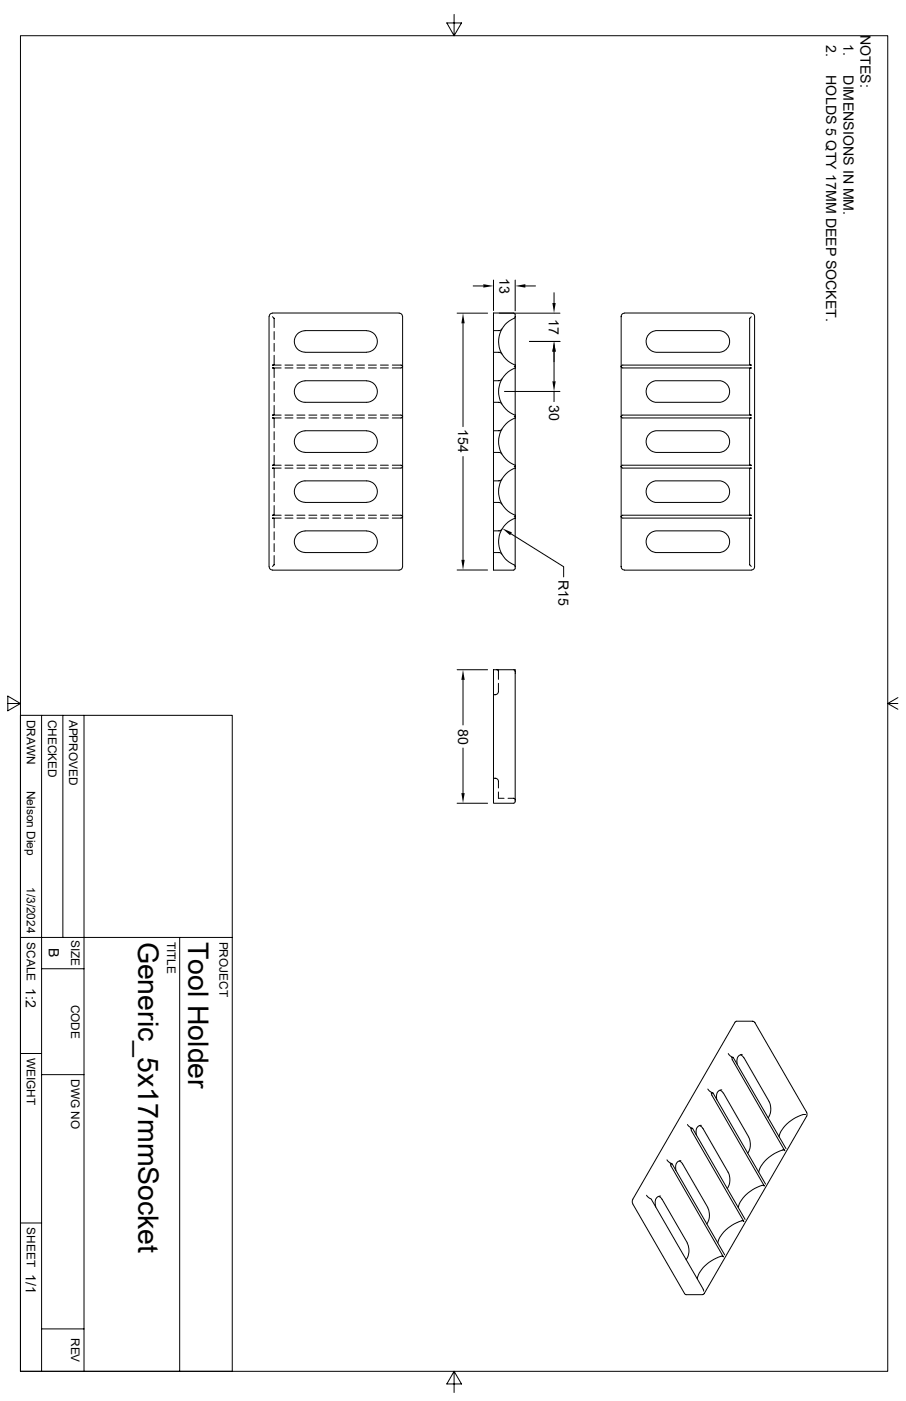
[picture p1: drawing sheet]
<svg xmlns="http://www.w3.org/2000/svg" width="279mm" height="432mm" viewBox="0 0 279 432" stroke-linecap="round" stroke-linejoin="round" font-family="sans-serif">
<g fill="none" stroke="#000" stroke-width=".31">
<path d="M6.3 11h267.5v411.7h-267.5zM140 4.4v6.6l2.3-3.9h-4.5l2.2 3.9M83 97.5v77.2M84 97.6l.5 .5v2.9M84 96.5l-.7 .3-.3 .7M84 96.5h39.1M123.1 96.5l.7 .3 .3 .7 .1 77.2-.2 .5-.9 .5h-39.1l-.7-.3-.3-.7M141 96.5h9.4M142.8 99.7v31.8M145.9 88.1h3.2M152.2 86.3v9.4M154 96.5h18.7"/>
<path d="M158.4 96.5a.86 .86 0 0 1 .5 1.1v14.9M158.4 96.5h-6.2v79.2h6.2a.86 .86 0 0 0 .5-1.1v-14.9M158.9 97.6l-.1 .3a7.8 7.8 0 0 0-5 7.3 7.8 7.8 0 0 0 5.1 7.3M158.9 86.3v9.5M162 88.1h3.1M170.9 90.2v3.2M192.6 96.5a1.18 1.18 0 0 0-1 1.6v14.8M192.6 96.5h39.1M231.7 96.5l.7 .3 .3 .7-.1 77.7-.9 .5h-39.1a1.24 1.24 0 0 1-1-1.6v-14.8M231.7 97.6l-.5 .6v14.2l.5 .1h-39.8l-.3 .4M84.5 109.5v2.9l-.5 .1h2.7M84.5 105.8v2.5"/>
<path d="M84.5 102.2v2.4M84.5 117.6v2.5M86.7 113.4h-2.7l.5 .2v2.8M87.9 112.5h2.4M87.9 113.4h2.4M91.6 112.5h2.4M91.6 113.4h2.4M91.7 102.9l1.3-.8 1.1-.2h19a3.3 3.3 0 0 1 3.3 3.3 3.3 3.3 0 0 1-3.3 3.3h-19a3.3 3.3 0 0 1-3.1-2 3.3 3.3 0 0 1 .7-3.6zM94.1 117.3h19M95.2 112.5h2.5M95.3 113.4h2.4M98.9 112.5h2.5"/>
<path d="M98.9 113.4h2.5M102.6 112.5h2.5M102.6 113.4h2.5M106.3 112.5h2.4M106.3 113.4h2.4M109.9 112.5h2.5M109.9 113.4h2.5M113.1 117.4a3.3 3.3 0 0 1 3.3 3.3 3.3 3.3 0 0 1-3.3 3.3h-19a3.3 3.3 0 0 1-3.3-3.3 3.3 3.3 0 0 1 3.3-3.3M113.6 112.5h2.5M113.6 113.4h2.5M117.3 112.5h2.5M117.3 113.4h2.5"/>
<path d="M121 112.5h2.8l.3 .4M124.1 112.9h.1M124.1 112.9l-.4 .5h-2.7M152.2 108.6h1.9l.7 .5M154.8 116.8l-.9 .5h-1.7M154.8 101.4l-.7 .5h-1.9M158.6 112.9h.3M158.9 113.4a7.7 7.7 0 0 0-5.1 7.3 7.7 7.7 0 0 0 5.1 7.3M158.9 112.5v.4M158.9 112.9v.5M158.9 113.4v15M163.3 105.2h9.4"/>
<path d="M170.9 108.4v9.1M191.6 112.9v15.5M191.6 112.9h.1M191.6 112.9l.4 .5h39.7l-.5 .2v14.2l.5 .1h-39.7l-.4 .5M200.2 118.4a3.1 3.1 0 0 1 2.4-1.1h19.1a3.3 3.3 0 0 1 3.3 3.4 3.3 3.3 0 0 1-3.3 3.3h-19.1a3.3 3.3 0 0 1-3.1-2 3.3 3.3 0 0 1 .7-3.6zM200.2 102.9a3.4 3.4 0 0 1 2.4-1h19.1a3.3 3.3 0 0 1 3.3 3.3 3.3 3.3 0 0 1-3.3 3.4h-19.1a3.3 3.3 0 0 1-3.1-2.1 3.3 3.3 0 0 1 .7-3.6zM84.5 136.7v2.4M84.5 133.1v2.4M84.5 125v2.8l-.5 .1h2.7M84.5 121.3v2.4M86.7 128.8h-2.7l.5 .2v2.8M87.9 128.8h2.4"/>
<path d="M87.9 127.9h2.4M91.6 128.8h2.4M91.6 127.9h2.4M94.1 139.4a3.3 3.3 0 0 1-3.3-3.3 3.3 3.3 0 0 1 3.3-3.3h19a3.3 3.3 0 0 1 3.3 3.3 3.3 3.3 0 0 1-3.3 3.3M94.1 139.4h19M95.3 128.8h2.4M95.3 127.9h2.4M98.9 128.8h2.5M98.9 127.9h2.5M102.6 128.8h2.5M102.6 127.9h2.5M106.3 128.8h2.4"/>
<path d="M106.3 127.9h2.4M109.9 128.8h2.5M109.9 127.9h2.5M113.6 128.8h2.5M113.6 127.9h2.5M117.3 128.8h2.5M117.3 127.9h2.5M121 127.9h2.7l.4 .5M124.1 128.4h.1M124.1 128.4l-.3 .4h-2.8M152.2 139.4h1.9l.7 .6M152.2 124h1.7l.9 .5"/>
<path d="M154.8 132.2l-.7 .6h-1.9M155.6 120.7h17.1M158.6 128.4h.3M158.9 128.8a7.7 7.7 0 0 0-5.1 7.3 7.7 7.7 0 0 0 5.1 7.3M158.9 128.4v.4M158.9 128.8v14.6M170.9 120.7v3.1M191.6 128.4v15.4M191.6 128.4h.1M191.6 128.4l.3 .4h39.8l-.5 .2v14.2l.5 .2h-39.8l-.3 .4M200.2 133.7a3.4 3.4 0 0 1 2.4-.9h19.1a3.3 3.3 0 0 1 3.3 3.3 3.3 3.3 0 0 1-3.3 3.3h-19.1a3.3 3.3 0 0 1-3.1-2 3.3 3.3 0 0 1 .7-3.7zM84.5 155.8v2.8l-.5 .2h2.7"/>
<path d="M84.5 152.1v2.5M84.5 148.5v2.4M84.5 140.4v2.8l-.5 .2h2.7M86.7 159.7h-2.7l.5 .2v2.8M86.7 144.3h-2.7l.5 .1v2.8M87.9 159.7h2.4M87.9 158.8h2.4M87.9 144.3h2.4M87.9 143.4h2.4M91.6 159.7h2.4M91.6 158.8h2.4M91.6 144.3h2.4"/>
<path d="M91.6 143.4h2.4M94.1 154.9h19M95.2 159.7h2.5M95.3 158.8h2.4M95.3 144.3h2.4M95.3 143.4h2.4M98.9 159.7h2.5M98.9 158.8h2.5M98.9 144.3h2.5M98.9 143.4h2.5M102.6 159.7h2.5M102.6 158.8h2.5"/>
<path d="M102.6 144.3h2.5M102.6 143.4h2.5M106.3 159.7h2.4M106.3 158.8h2.4M106.3 144.3h2.4M106.3 143.4h2.4M109.9 159.7h2.5M109.9 158.8h2.5M109.9 144.3h2.5M109.9 143.4h2.5M113.1 154.8a3.3 3.3 0 0 0 3.3-3.3 3.3 3.3 0 0 0-3.3-3.3h-19a3.3 3.3 0 0 0-3.3 3.3 3.3 3.3 0 0 0 3.3 3.3M113.6 159.7h2.5"/>
<path d="M113.6 158.8h2.5M113.6 144.3h2.5M113.6 143.4h2.5M117.3 159.7h2.5M117.3 158.8h2.5M117.3 144.3h2.5M117.3 143.4h2.5M121 143.4h2.8l.3 .4M121 158.8h2.7l.4 .5M124.1 143.8h.1M124.1 159.3h.1M124.1 143.8l-.4 .5h-2.7"/>
<path d="M124.1 159.3l-.3 .4h-2.8M142.8 140.7v31.9M152.2 154.9h1.7l.9 .5M154.8 147.7l-.9 .5h-1.7M158.6 143.8h.3M158.6 159.3h.3M158.9 159.7a7.8 7.8 0 0 0-5.1 7.3 7.8 7.8 0 0 0 5 7.3l.1 .3M158.9 144.2a7.7 7.7 0 0 0-5.1 7.3 7.7 7.7 0 0 0 5.1 7.3M158.9 143.4v.4M158.9 143.8v.5M158.9 158.8v.5M158.9 159.3v.4"/>
<path d="M158.9 144.3v14.5M191.6 143.8v15.5M191.6 143.8h.1M191.6 159.3h.1M191.6 159.3l.3 .4h39.8l-.5 .2v14.2l.5 .5M191.6 143.8l.4 .5h39.7l-.5 .1v14.3l.5 .1h-39.7l-.4 .5M200.2 149.3a3.1 3.1 0 0 1 2.4-1.1h19.1a3.3 3.3 0 0 1 3.3 3.3 3.3 3.3 0 0 1-3.3 3.4h-19.1a3.3 3.3 0 0 1-3.1-2 3.3 3.3 0 0 1 .7-3.6zM84.5 171.2v2.9l-.5 .5M84.5 167.6v2.4M84.5 163.9v2.5M94.1 163.7a3.3 3.3 0 0 0-3.3 3.3 3.3 3.3 0 0 0 3.3 3.3M94.1 163.6h19"/>
<path d="M94.1 170.3h19M113.1 163.7a3.3 3.3 0 0 1 3.3 3.3 3.3 3.3 0 0 1-3.3 3.3M141 175.7h9.4M152.2 170.3h1.9l.7 .5M154.8 163.1l-.7 .5h-1.9M157.6 164.5l16.2 10.2v3.1M200.2 164.6a3.4 3.4 0 0 1 2.4-1h19.1a3.3 3.3 0 0 1 3.3 3.4 3.3 3.3 0 0 1-3.3 3.3h-19.1a3.3 3.3 0 0 1-3.1-2.1 3.3 3.3 0 0 1 .7-3.6zM2.4 216.8h3.9l-3.9-2.3v4.6l3.9-2.3M141 206.4h9.4M142.8 209.5v13.9M153.2 206.4l.5 .4v2.6M153.7 210.6v2.5a1.13 1.13 0 0 1-1.5 1"/>
<path d="M158.4 206.4l.5 .5M158.9 206.9v-.5h-6.7v41.2h6.2l.4-.3 .1-.8M158.9 206.9v39.6M273.8 216.8l3.1 1.8M276.9 215l-3.1 1.8h3.1M6.3 220.5h65.3v202.2h-65.3zM12.8 220.5v202.2M19.4 220.5v68.4M25.9 220.5v202.2M142.8 230.5v13.9M152.2 239.9a1.13 1.13 0 0 1 1.5 1v2M141 247.6h9.4"/>
<path d="M153.7 244.1v1.9h1.7M156.7 246h1.8l.4 .5M6.3 288.9h65.3M12.8 298.6h13.1M55.4 288.9v133.8M227.1 314.8l-.4 .3-31.7 55 .2 1 15.9 27.6 .4 .3M227.1 314.7h5l.6 .4 16.1 27.7 .1 .9-31.7 55-.6 .3h-5.1M6.3 324.7h6.5M12.8 331.2h13.1M218.3 335.7l.6 .6 .9 .5M219.3 336.9h.2M219.5 336.9v.7l16.2 27.9-.7-.2"/>
<path d="M219.5 336.9h.4l16.2 28.1M222.1 336l1 .9M222.6 335.9l-.3 .1a2.1 2.1 0 0 0-1.2 3M223.1 336.9l7.7 13.5M224.6 324.7l.7 .8 .8 .4M225.6 326h.2M225.8 326v.6l16.2 28.1-.3-.3a10.9 10.9 0 0 0-7.7 6.9M225.8 326h.4l16.2 28M228.4 325.1l1 .9M228.9 325h-.4a2.17 2.17 0 0 0-1.1 3M229.4 326l7.8 13.5a5 5 0 0 1-.3 5M205.7 357.5l.5 .6 .9 .5"/>
<path d="M206.7 358.7h.2M206.9 358.7v.6l16.2 28.1-.3-.3a11.3 11.3 0 0 0-7.7 6.5v.6M206.9 358.7h.4l16.2 28.1M209.5 357.8l1 .9M210 357.7l-.2 .1a2.11 2.11 0 0 0-1.4 3M210.5 358.7l7.8 13.5M212 346.6l.5 .6 .9 .5M213 347.8h.2M213.2 347.8v.7l16.2 28-.7-.2M213.2 347.8l.4 .1 16.2 27.9M215.8 347l1 .9M216.3 346.8l-.9 .2a2.44 2.44 0 0 0-.6 2.8"/>
<path d="M216.8 347.8l7.7 13.5a5 5 0 0 1-.2 5M230.8 350.4a5 5 0 0 1-.2 5M248.5 343.5h-.4a10.6 10.6 0 0 0-7.9 6.9M6.3 376.9h6.5M199.4 368.4l1.2 1M200.7 369.4l16.2 28M203.2 368.8l1 .9M203.7 368.6a1.98 1.98 0 0 0-1.6 2.8l.1 .6M204.2 369.6l7.7 13.5a4.9 4.9 0 0 1-.3 5.1M218.2 372.2a5 5 0 0 1-.2 5M228.7 376.3a10.6 10.6 0 0 0-7.3 6.8M235 365.3a10.6 10.6 0 0 0-7.3 6.9"/>
<path d="M216.9 397.4l.1 .5M12.8 409.6h13.1M140 422.7l-2.2 3.9h4.5l-2.3-3.9v6.5"/>
</g>
<path d="M142.8 96.5l.5 3.2h-1zM149.1 87.6l3.1 .5-3.1 .5zM158.9 88.1l3.1-.5v1zM170.3 93.4h1.1l-.5 3.1zM170.9 105.2l.5 3.2h-1.1zM170.3 117.5h1.1l-.5 3.1zM142.3 172.6h1l-.5 3.1zM154.9 162.9l3 1.2-.6 .9zM142.8 206.4l.5 3.1h-1zM142.3 244.4h1l-.5 3.2z" fill="#000"/>
<g font-size="8.8">
<text x="42.6" y="290.2" transform="rotate(90 42.6 290.2)">Generic_5x17mmSocket</text>
<text x="58" y="290.2" transform="rotate(90 58 290.2)">Tool Holder</text>
</g>
<g font-size="4.4">
<text x="265.4" y="10.7" transform="rotate(90 265.4 10.7)">NOTES:</text>
<text x="254.8" y="14" transform="rotate(90 254.8 14)">2.</text>
<text x="260.1" y="13.6" transform="rotate(90 260.1 13.6)">1.</text>
<text x="254.8" y="23.2" transform="rotate(90 254.8 23.2)">HOLDS 5 QTY 17MM DEEP SOCKET.</text>
<text x="260.1" y="23.2" transform="rotate(90 260.1 23.2)">DIMENSIONS IN MM.</text>
<text x="154" y="85.6" transform="rotate(90 154 85.6)">13</text>
<text x="169.3" y="98.3" transform="rotate(90 169.3 98.3)">17</text>
<text x="169.3" y="124.9" transform="rotate(90 169.3 124.9)">30</text>
<text x="141.3" y="132.3" transform="rotate(90 141.3 132.3)">154</text>
<text x="172.3" y="178.8" transform="rotate(90 172.3 178.8)">R15</text>
<text x="141.3" y="224.6" transform="rotate(90 141.3 224.6)">80</text>
<text x="15.1" y="292.3" transform="rotate(90 15.1 292.3)">B</text>
<text x="8" y="304.6" transform="rotate(90 8 304.6)">1:2</text>
<text x="8" y="392.6" transform="rotate(90 8 392.6)">1/1</text>
</g>
<g font-size="3.6">
<text x="8.3" y="221.8" transform="rotate(90 8.3 221.8)">DRAWN</text>
<text x="14.8" y="221.8" transform="rotate(90 14.8 221.8)">CHECKED</text>
<text x="21.3" y="221.8" transform="rotate(90 21.3 221.8)">APPROVED</text>
<text x="8.3" y="243.7" transform="rotate(90 8.3 243.7)">Nelson Diep</text>
<text x="8.3" y="273.4" transform="rotate(90 8.3 273.4)">1/3/2024</text>
<text x="8.3" y="290.4" transform="rotate(90 8.3 290.4)">SCALE</text>
<text x="22" y="289.7" transform="rotate(90 22 289.7)">SIZE</text>
<text x="51.5" y="290.2" transform="rotate(90 51.5 290.2)">TITLE</text>
<text x="67.7" y="290.2" transform="rotate(90 67.7 290.2)">PROJECT</text>
<text x="22" y="309.6" transform="rotate(90 22 309.6)">CODE</text>
<text x="8.3" y="326" transform="rotate(90 8.3 326)">WEIGHT</text>
<text x="22" y="332.5" transform="rotate(90 22 332.5)">DWG NO</text>
<text x="8.3" y="378.3" transform="rotate(90 8.3 378.3)">SHEET</text>
<text x="22" y="412.4" transform="rotate(90 22 412.4)">REV</text>
</g>
</svg>
